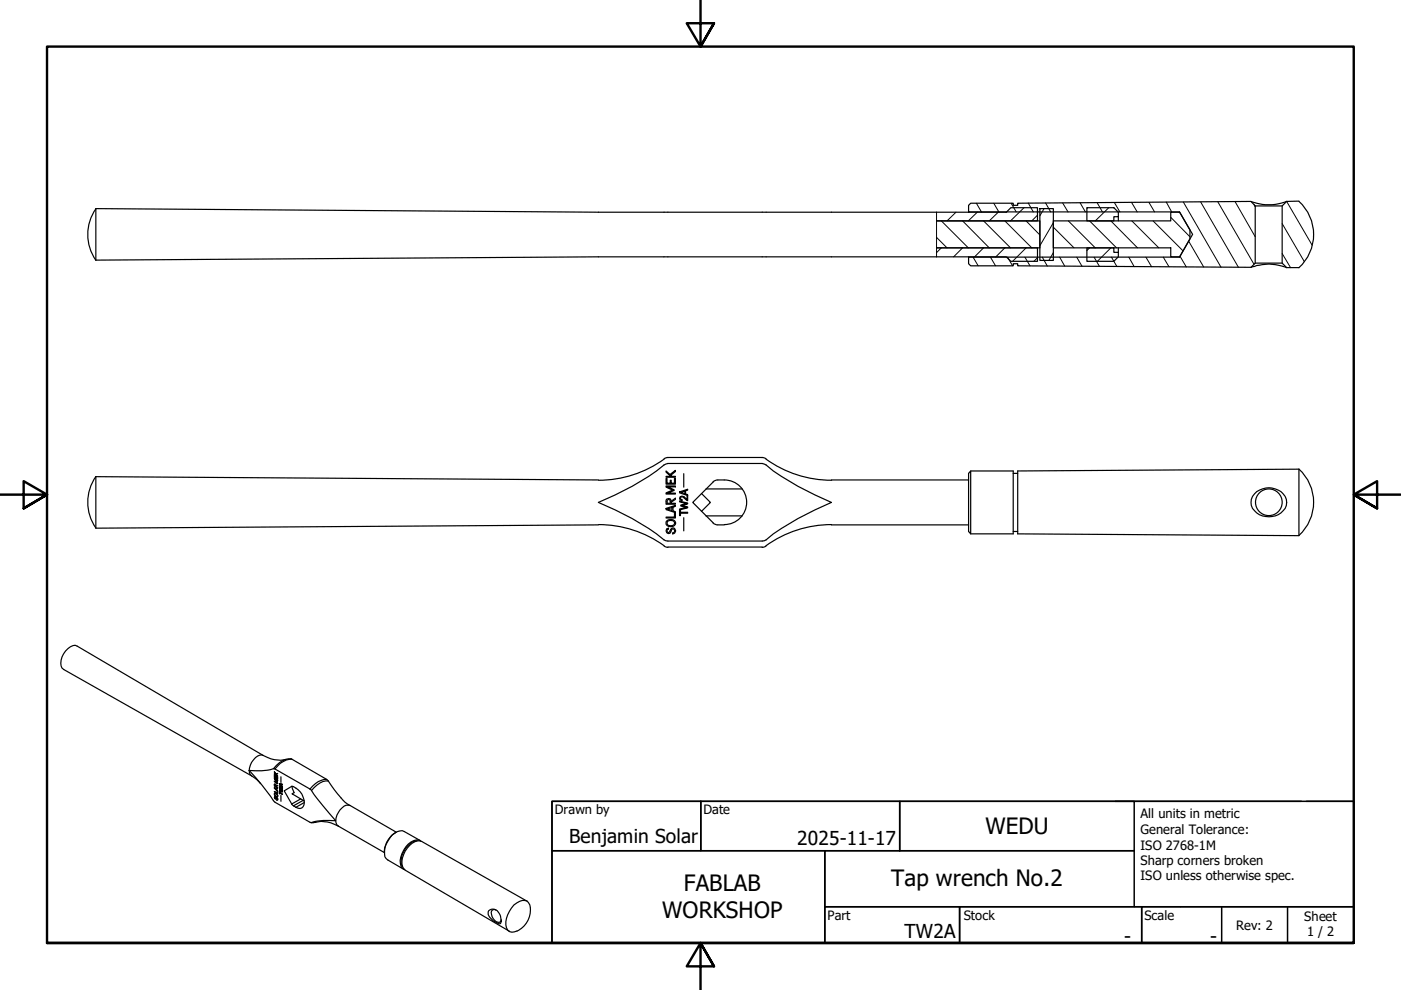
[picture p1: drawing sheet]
<svg xmlns="http://www.w3.org/2000/svg" width="297mm" height="210mm" viewBox="0 0 297 210" stroke-linecap="round" stroke-linejoin="round" font-family="sans-serif">
<!-- layer: Hatch (ISO) -->
<g fill="none" stroke="#000" stroke-width=".21">
<path d="M198.6 50.3l2.2 2.2M199.6 52.5l-1 1.1M199.6 46.8l5.7 5.7M202.7 45l-1.9 1.8M204.1 52.5l-1.9 2M204.1 46.8l5.6 5.7M206.3 54.5l1.1 1.9M207 43.1l1.1 1.8M207.2 45l-1.9 1.8M208.5 52.5l-1.9 2M208.5 46.8l5.7 5.7M210 54.5l1.1 1.9"/>
<path d="M210.7 43.1l1.1 1.8M211.6 45l-1.9 1.8M213 52.5l-1.9 2M213 46.8l5.8 5.7M213.6 54.5l1.1 1.9M214.4 43.1l1.1 1.8M217.1 44l-2.9 2.8M217.3 54.5l1.1 1.9M217.6 52.5l-2.9 2.9M217.6 46.8l2.9 3M218 43l1.1 1.9M220 45.6l-1.2 1.2"/>
<path d="M220 54.6l-.8 .8M221 54.5l1.1 1.9M221.4 44.2l-.9 1.6M221.7 43l1.1 1.9M223.3 48.2l4.4 4.3M223.3 47.2l-2.8 4.9M223.3 53.6l-.9 1.6M224.7 54.5l1 1.9M225.3 43l1.1 1.9M226.5 46.8l5.7 5.7M228.3 54.5l1.1 2M229 43l1.1 1.9"/>
<path d="M230.6 44l-.2 .1M231 52.5l-.6 .6M231 46.8l5.7 5.7M232 54.5l1.1 2M232.6 43l1.1 1.9M235.1 44l-2.9 2.8M235.5 52.5l-2.8 2.9M235.5 46.8l5.7 5.7M235.6 54.5l1.2 2M236.3 43l1.1 1.9M239.3 54.5l1.2 2.1M239.9 42.9l1.2 2"/>
<path d="M240 46.8l5.7 5.7M243 54.5l1.2 2.1M243.6 42.9l1.2 2M244.5 46.8l6.3 6.4M246.6 54.5l1.2 2.1M247.3 42.8l1.1 2.1M248.2 46.1l4.1 4.1M250.2 54.3l1.3 2.3M250.9 42.8l8 13.9M252 51.2l3.2 5.4M254.6 42.8l8 13.9M258.2 42.8l7.7 13.2"/>
<path d="M261.9 42.8l4.2 7.4M265.9 43.3l.2 .6M271.8 53.8l1.8 2.9M271.8 47.4l4.7 8.1M272.8 42.7l5.4 9.3"/>
</g>
<!-- layer: Visible (ISO) -->
<g fill="none" stroke="#000" stroke-width=".25">
<path d="M20.3 44.2l106.6 .8h86.5l.9-1h5.7v2.8h-21.4h21.9v5.7h-21.9h21.4v2.9h-5.7l-.9-.9h-86.5l-106.6 .7zM20.3 44.3a9.5 9.5 0 0 0 0 10.9M205.4 43.5l.4-.4h9v.4h1v-.4l49.4-.4 .9 1v12.1l-.9 .9-49.4-.3v-.5h-1v.5h-9l-.4-.5v-1.4h44.7l2.8-4.8-2.8-4.8h-44.7zM205.4 44.9v.1M205.4 54.5h.1M220.5 44.2h2.8v11h-2.8zM223.3 46.8h24.9v-1.8h1.9l2.2 3.7v1.9l-2.2 3.9h-1.9v-2h-24.9zM230.4 44h5.8l.9 1v.9h-.9v.9h-5.8zM230.4 52.5h5.8v1h.9v1l-.9 .9h-5.8zM237.1 45.9v.9M237.1 52.5v1M250.1 44.9v.1"/>
<path d="M250.1 54.5h.1M265.2 42.7a10.6 10.6 0 0 0 7.6 0M265.2 56.7a10.1 10.1 0 0 1 7.6 0M266.1 43.7h5.7M266.1 55.8h5.7M272.8 42.7l-1 1v12.1l1 .9h2.6M272.8 42.7h2.6a9.5 9.5 0 0 1 0 14.1M140.8 97.3a23.8 23.8 0 0 1-13.9 4.5M141.2 99.9l.8 .7 1.2-.9v.3l-1 .7 .3 .3h.7v.2h-2v-.2h1l-1-.9zM161.6 97l.8 .3M161.6 97h-20l-.8 .3M162.4 97.3a23.8 23.8 0 0 0 13.9 4.5"/>
<path d="M205.8 99.9v13.3l-.4-.5v-12.3zM205.8 99.9h9v13.3h-9M215.8 99.9l59.6-.4v14.1l-59.6-.4zM275.4 99.5a9.5 9.5 0 0 1 0 14M20.3 101a9.5 9.5 0 0 0 0 11M126.9 106.5a56.6 56.6 0 0 0 14.3-8.1l.4-.1h20l.5 .1a57.4 57.4 0 0 0 14.2 8.1 57.4 57.4 0 0 0-14.2 8.2h-20.9a56.6 56.6 0 0 0-14.3-8.2zM126.9 101.8l-106.6-.7v10.9l106.6-.7M126.9 111.2a23.8 23.8 0 0 1 13.9 4.5M140.8 115.8l.8 .2M141.2 101.4h.2v1.1h.7v-.7h.2v.7h.7v-1.1h.2v1.3h-2zM141.2 109.6h1.8v-.9h.2v1.1h-2zM141.2 107.8l2-.6v.2l-.5 .1v.8l.5 .2v.2l-2-.7z"/>
<path d="M141.2 103h2v.2h-1.7l1.4 .7v.1l-1.4 .6h1.7v.1h-2v-.2l1.4-.6-1.4-.6zM141.4 112.1l.3-.1v.2l-.2 .1v.5l.2 .1 .3-.3a.62 .62 0 0 1 .4-.6 .62 .62 0 0 1 .7 .1l.2 .5-.2 .4-.5 .2v-.2l.3-.1 .2-.3-.2-.4-.2-.1-.3 .1a1.05 1.05 0 0 1-.7 .9l-.3-.2-.2-.3zM141.4 105.8l.4-.1 .4 .1 .1 .5 .9-.7v.3l-.9 .6v.2h.9v.2h-2zM141.4 110.4a1.03 1.03 0 0 1 1.2-.2 1.03 1.03 0 0 1 .6 1 1.04 1.04 0 0 1-1.2 .5 1.04 1.04 0 0 1-.8-1zM141.5 106l.3-.1 .2 .1 .1 .7h-.7zM141.5 107.9l1-.3v.6zM141.5 110.5a1.03 1.03 0 0 1 1.6 .4 .88 .88 0 0 1-.9 .6 .88 .88 0 0 1-.8-.6zM141.6 116h20M144.1 108.1h.2v.5h1.5v.2h-1.5v.5h-.2zM144.1 106.3l1.7 .4v.1l-1.2 .4 1.2 .3v.2l-1.7 .4v-.2l1.4-.3-1.2-.3v-.2l1.2-.3-1.4-.4zM144.1 104.3l1.7-.6v.2l-.4 .1v.7l.4 .2v.2l-1.7-.6zM144.2 105.3h.6l.9 .7v-.9h.1v1l-1.2-.8-.3 .1v.2l.3 .5-.4-.1-.1-.4z"/>
<path d="M144.3 104.4l.9-.3v.6zM145 100.4v2.9M145 109.8v2.8M148.7 104.6l1.9 1.9-1.9 1.9M149.7 103.7h7.7M149.7 109.4h7.7M151.2 110.9l.4 .3 .6 .1M152.2 101.8l-.6 .1-.4 .3-4.3 4.3 4.3 4.3M152.2 101.8a5.2 5.2 0 0 1 5.5 2.3 4.7 4.7 0 0 1-4.1 7.1M152.2 111.3h1.3M162.4 115.8l-.8 .2M176.3 101.8h29.1"/>
<path d="M176.3 111.3h29.1M176.3 111.2a23.8 23.8 0 0 0-13.9 4.5M214.8 100.4h1M214.8 112.7h1M266 104.7a4.1 4.1 0 0 1 6.7 1.2 3.3 3.3 0 0 1-3 3.6 3.8 3.8 0 0 1-4.4-2.3 2.57 2.57 0 0 1 .7-2.5zM52.8 163.4a13 13 0 0 0 5.4-.4l7.7 4.4 1.3 1.9 4 4.7a12.2 12.2 0 0 0-5.3 .4l-7.6-4.3-2.8-3.7zM55.2 166.2l-.8-.9-1.1-.8-39.8-22.5a1.71 1.71 0 0 1-.5-2 3.9 3.9 0 0 1 2.9-3.2l39.9 23.4a6.7 6.7 0 0 0 5.4 .7h.6l7.6 4.5a24.8 24.8 0 0 0 4.3 5.1l10.3 5.9M58.2 164.3v.5l.3 .1v-.3v.3l.3 .2 .1-.3v.4l-.7-.4zM58.2 167.8l.6 .4v-.4l.1 .5zM58.2 167l.7 .2h-.2l.2 .6zM58.2 164.9l.7 .5v.1l-.6-.4 .5 .7-.5-.1 .6 .5-.7-.5v-.1h.5zM58.2 163.6l.3 .5 .4-.1-.4 .2 .4 .4-.7-.4v-.1l.3 .2z"/>
<path d="M58.2 168.2a.54 .54 0 0 1 .6 .7 .54 .54 0 0 1-.6-.7zM58.2 168.9l.2 .4 .2-.2h.2l.1 .5h-.2l.2-.1-.2-.3-.2 .3-.3-.2zM58.2 166.2l.3 .1v.3l.4-.1-.4 .2 .4 .3-.7-.3zM58.2 166.3l.3 .1v.4l-.3-.2zM58.2 167.1l.4 .1v.3zM58.3 168.2l.5 .4v.3l-.4-.2zM59.2 166.6h.2l.4 .6 .1-.4v.5l-.5-.6h-.1l.1 .3-.1-.1zM59.2 167.7l.1 .3 .6 .4-.6-.3-.1 .2zM59.2 167l.7 .5v.1l-.5-.1 .5 .4-.7-.2 .6 .2-.5-.4v-.1l.5 .1zM59.2 166.2l.7 .1h-.2v.3l.2 .2zM59.3 166.2l.3 .1v.2zM59.6 164.7v1.2"/>
<path d="M59.6 168.6v1.3M60.3 167.7l1.5-1a3.6 3.6 0 0 1 2.7 4 1.03 1.03 0 0 1-1.8 .5l-.9-.7zM61.9 166.7l.5 1.4-.5 .2 2.6 1.5M65.9 174.4a9 9 0 0 1 5 .4l10.6 6a5.1 5.1 0 0 1 2.4-4.4M88.5 178.3a4.4 4.4 0 0 0-3.5 4.4l.1 .6 .2 .4M89.1 178.2l-3.4-1.9a2.59 2.59 0 0 0-3 1.3 4.5 4.5 0 0 0-1.1 4l.6 .7 3.4 2M89.2 178.3a2.03 2.03 0 0 0-2.6 .7 5.1 5.1 0 0 0-1.6 4.7l.3 .4 .5 .3M103.6 193.1a1.66 1.66 0 0 1 1.8 0 1.66 1.66 0 0 1 .8 1.5l.1 .6-.2 .6a2.7 2.7 0 0 1-2-1.1l-.6-.8zM105.2 192.9h-.7a1.03 1.03 0 0 0-.2 1.4 1.29 1.29 0 0 0 1.9 1.1v-.4M111.7 191l-22.3-12.6a2.75 2.75 0 0 0-3 1.4 4.1 4.1 0 0 0-.8 4.4l.3 .3 22.1 13M112.4 192.5a5 5 0 0 1-2.8 4.9M112.5 192.5a1.46 1.46 0 0 0-.7-1.4 1.46 1.46 0 0 0-1.6 0 5.4 5.4 0 0 0-2.8 5.6 1.39 1.39 0 0 0 2.2 .7"/>
<circle cx="269" cy="106.5" r="2.83"/>
</g>
<!-- layer: Break Line (ISO) -->
<path d="M198.6 45v9.5" fill="none" stroke="#000" stroke-width=".21"/>
<!-- layer: Visible Narrow (ISO) -->
<path d="M55.8 160.2a2.22 2.22 0 0 0-2.5 1.4 2.2 2.2 0 0 0 0 2.9M60.6 161a5.2 5.2 0 0 0-2.6 2M61.8 160.9a4.7 4.7 0 0 0-3.5 2.1M63.8 169.4l-2 1.1M64.3 169.7l-2.1 1.2M64.5 170.2l-1.8 1M66.9 174.3l-.9 .1M69.3 165.3a4.4 4.4 0 0 0-3.6 2M69.6 165.6a4.4 4.4 0 0 0-3.6 2M74.2 170.8a2.14 2.14 0 0 0-2.4 1.4 2.09 2.09 0 0 0 0 3" fill="none" stroke="#000" stroke-width=".25"/>
<!-- layer: Border (ISO) -->
<path d="M148.5 -.1v10l-2.9-5h5.8l-2.9 5 2.9-5M0 104.9h10l-5-2.9v5.8l5-2.9-5 2.9M297 104.9h-10l5-2.9v5.8l-5-2.9 5 2.9M10 199.9v-190h277v190h-277h277M151.4 204.9l-2.9-5 2.9 5h-5.8l2.9-5v10" fill="none" stroke="#000" stroke-width=".51"/>
<!-- layer: Title (ISO) -->
<g fill="none" stroke="#000" stroke-width=".32">
<path d="M117 169.9h31.6v10.5h-31.6zM148.6 169.9h42.2v10.5h-42.2zM190.8 169.9h49.7v10.5h-49.7zM236.5 169.9h39.4M277 169.9h10v22.3h-112.1v-11.8h65.6M287 169.9h-170v30h170M117 180.4h57.9v19.5h-57.9zM174.9 192.2h28.6v7.7h-28.6zM203.5 192.2h38.6v7.7h-38.6zM240.5 180.4v11.8M242.1 192.2h44.9v7.7h-44.9zM259 192.2v7.7"/>
<path d="M273 192.2v7.7"/>
</g>
<g font-size="4.8">
<text x="208.9" y="176.9">WEDU</text>
<text x="145" y="189">FABLAB</text>
<text x="188.9" y="187.8">Tap wrench No.2</text>
<text x="140.4" y="194.7">WORKSHOP</text>
</g>
<g font-size="4.1">
<text x="120.6" y="178.8">Benjamin Solar</text>
<text x="169" y="179.2">2025-11-17</text>
<text x="191.8" y="199">TW2A</text>
<text x="238.4" y="200">-</text>
<text x="256.6" y="200">-</text>
</g>
<g font-size="2.7">
<text x="117.7" y="172.6">Drawn by</text>
<text x="149.2" y="172.5">Date</text>
<text x="241.8" y="173.5">All units in metric</text>
<text x="241.8" y="176.8">General Tolerance:</text>
<text x="241.8" y="180.1">ISO 2768-1M</text>
<text x="241.8" y="183.4">Sharp corners broken</text>
<text x="241.8" y="186.7">ISO unless otherwise spec.</text>
<text x="175.5" y="195.1">Part</text>
<text x="204.3" y="195.1">Stock</text>
<text x="242.6" y="195">Scale</text>
<text x="262.1" y="197.1">Rev: 2</text>
<text x="276.5" y="195.3">Sheet</text>
<text x="277.1" y="198.5">1 / 2</text>
</g>
</svg>
